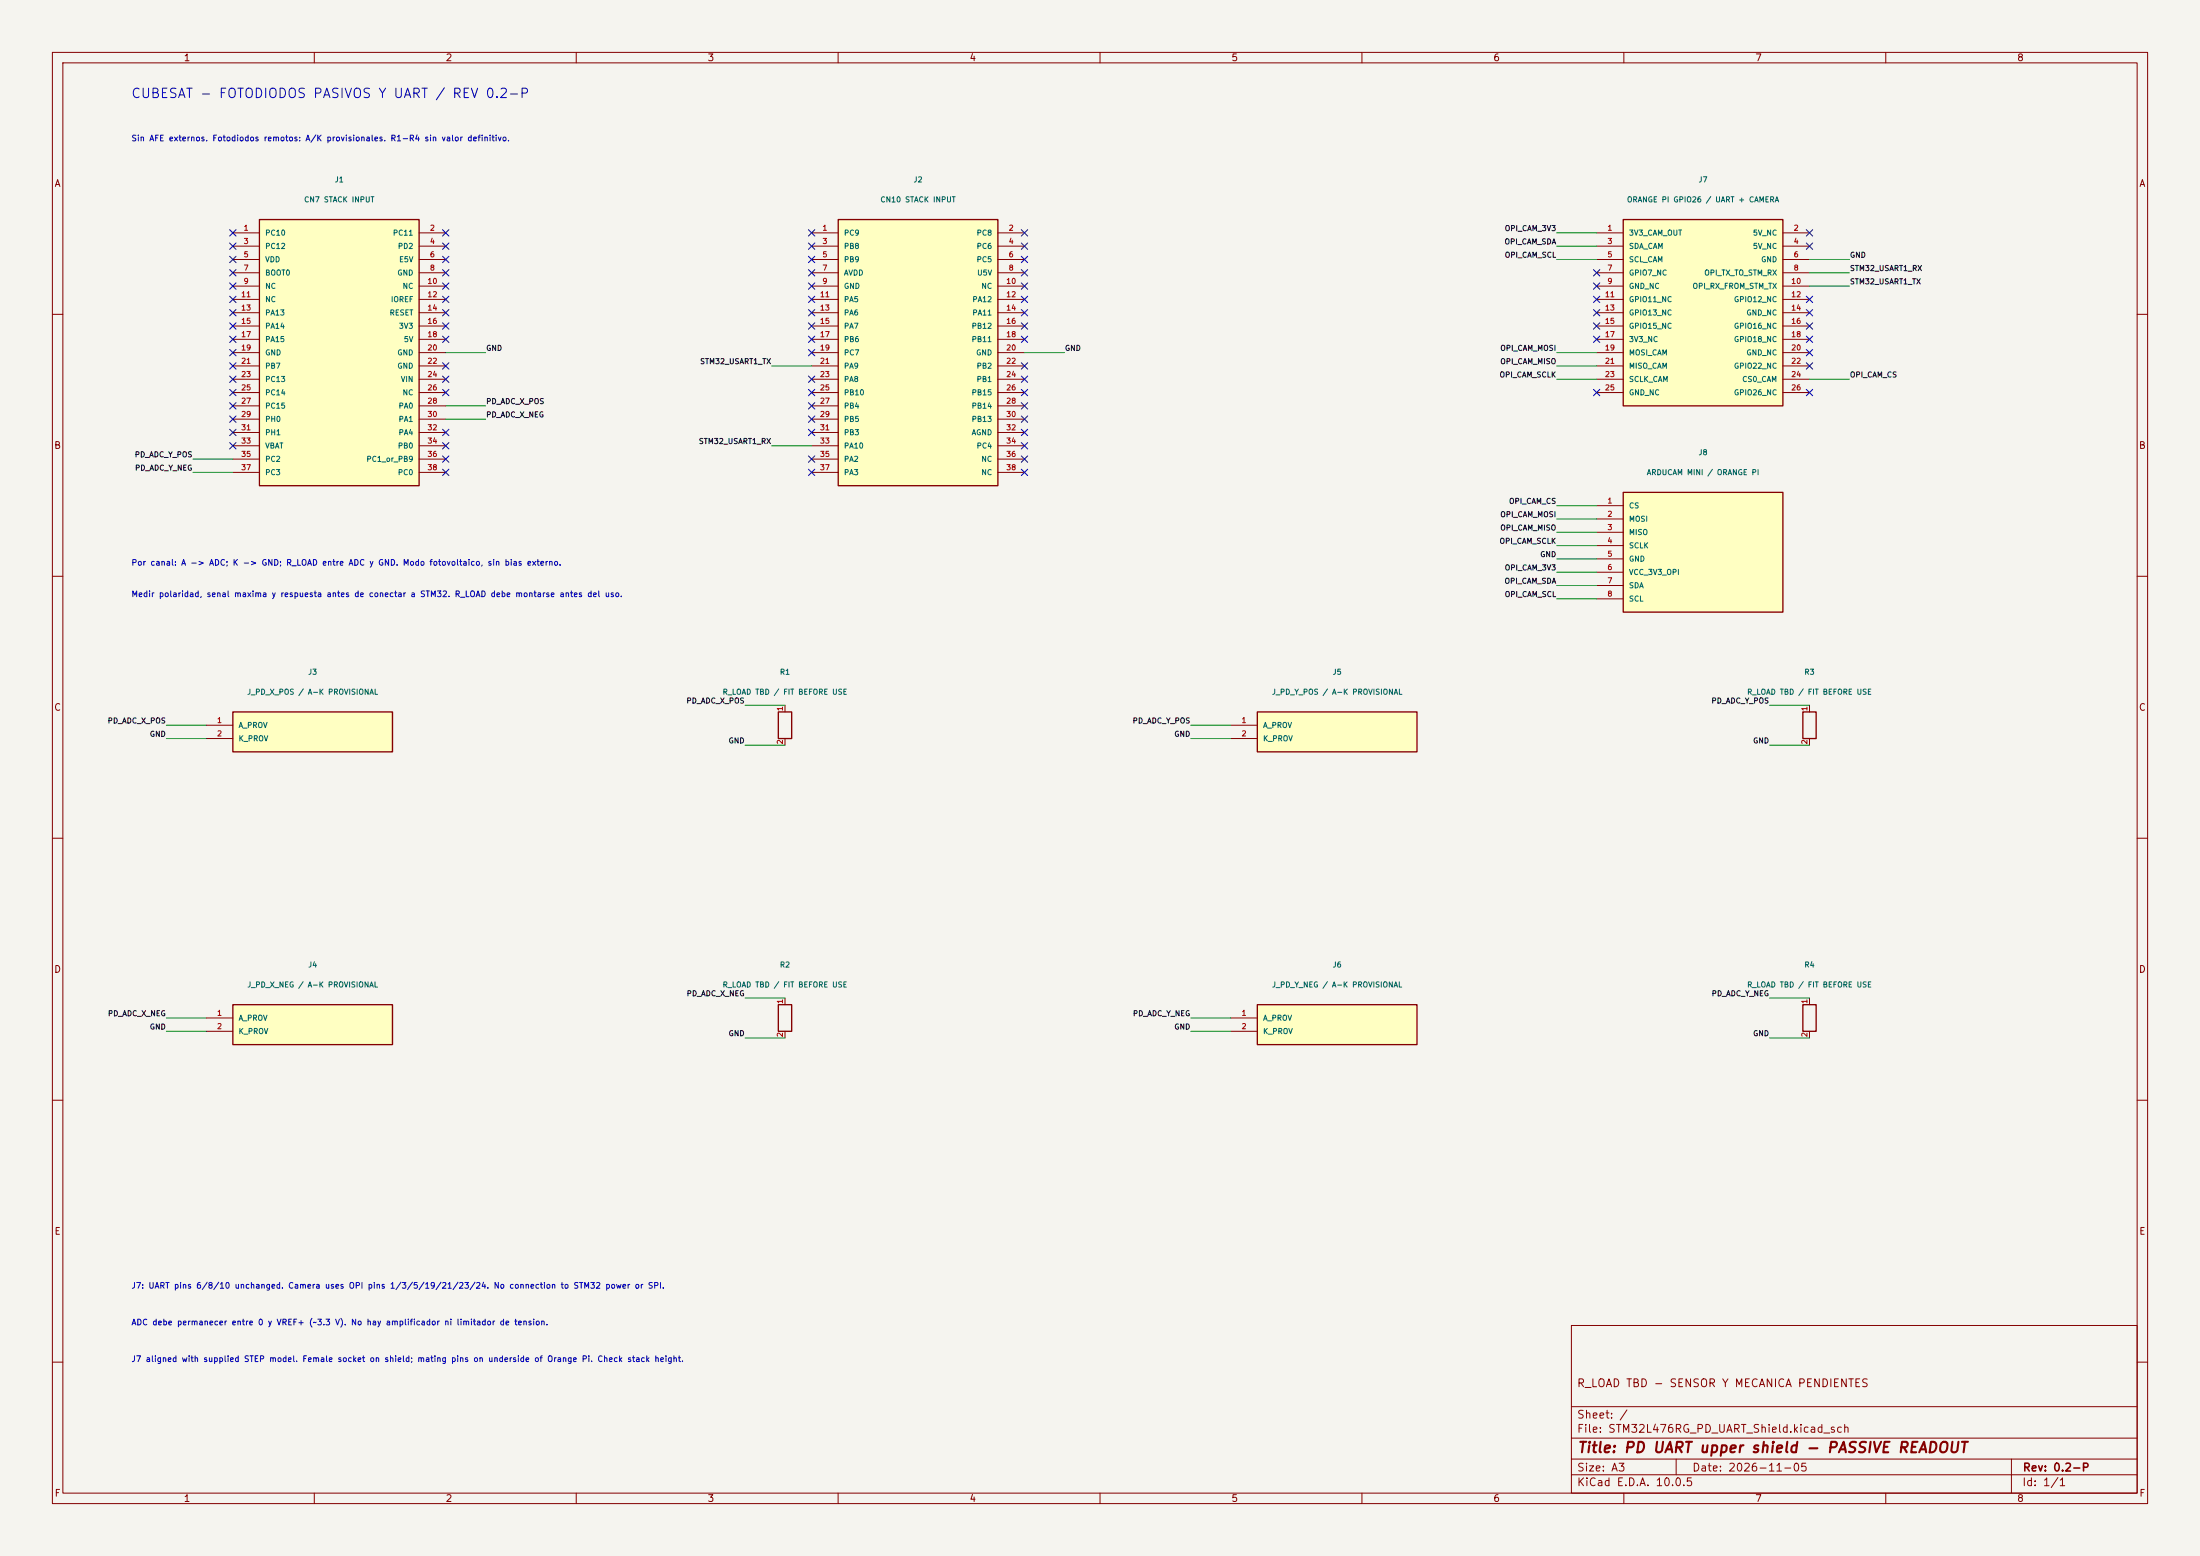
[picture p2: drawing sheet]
(kicad_sch (version 20250114) (generator "eeschema") (paper "A3") (title_block (title "PD UART upper shield - PASSIVE READOUT") (date "2026-11-05") (rev "0.2-P") (comment 1 "R_LOAD TBD - SENSOR Y MECANICA PENDIENTES")) (lib_symbols (symbol "PD_UART:MORPHO_CN7" (pin_names (offset 1)) (in_bom yes) (on_board yes) (property "Reference" "J" (at 0 7.62 0) (effects (font (size 1 1)))) (property "Value" "MORPHO_CN7" (at 0 3.81 0) (effects (font (size 1 1)))) (property "Footprint" "PD_UART:Morpho_2x19_PTH" (at 0 0 0) (effects (font (size 1 1)) (hide yes))) (symbol "MORPHO_CN7_0_1" (rectangle (start -15.24 2.54) (end 15.24 -48.26) (stroke (width 0.254) (type default)) (fill (type background)))) (symbol "MORPHO_CN7_1_1" (pin passive line (at -20.32 0.0 0) (length 5.08) (name "PC10" (effects (font (size 1 1)))) (number "1" (effects (font (size 1 1))))) (pin passive line (at 20.32 0.0 180) (length 5.08) (name "PC11" (effects (font (size 1 1)))) (number "2" (effects (font (size 1 1))))) (pin passive line (at -20.32 -2.54 0) (length 5.08) (name "PC12" (effects (font (size 1 1)))) (number "3" (effects (font (size 1 1))))) (pin passive line (at 20.32 -2.54 180) (length 5.08) (name "PD2" (effects (font (size 1 1)))) (number "4" (effects (font (size 1 1))))) (pin passive line (at -20.32 -5.08 0) (length 5.08) (name "VDD" (effects (font (size 1 1)))) (number "5" (effects (font (size 1 1))))) (pin passive line (at 20.32 -5.08 180) (length 5.08) (name "E5V" (effects (font (size 1 1)))) (number "6" (effects (font (size 1 1))))) (pin passive line (at -20.32 -7.62 0) (length 5.08) (name "BOOT0" (effects (font (size 1 1)))) (number "7" (effects (font (size 1 1))))) (pin passive line (at 20.32 -7.62 180) (length 5.08) (name "GND" (effects (font (size 1 1)))) (number "8" (effects (font (size 1 1))))) (pin passive line (at -20.32 -10.16 0) (length 5.08) (name "NC" (effects (font (size 1 1)))) (number "9" (effects (font (size 1 1))))) (pin passive line (at 20.32 -10.16 180) (length 5.08) (name "NC" (effects (font (size 1 1)))) (number "10" (effects (font (size 1 1))))) (pin passive line (at -20.32 -12.7 0) (length 5.08) (name "NC" (effects (font (size 1 1)))) (number "11" (effects (font (size 1 1))))) (pin passive line (at 20.32 -12.7 180) (length 5.08) (name "IOREF" (effects (font (size 1 1)))) (number "12" (effects (font (size 1 1))))) (pin passive line (at -20.32 -15.24 0) (length 5.08) (name "PA13" (effects (font (size 1 1)))) (number "13" (effects (font (size 1 1))))) (pin passive line (at 20.32 -15.24 180) (length 5.08) (name "RESET" (effects (font (size 1 1)))) (number "14" (effects (font (size 1 1))))) (pin passive line (at -20.32 -17.78 0) (length 5.08) (name "PA14" (effects (font (size 1 1)))) (number "15" (effects (font (size 1 1))))) (pin passive line (at 20.32 -17.78 180) (length 5.08) (name "3V3" (effects (font (size 1 1)))) (number "16" (effects (font (size 1 1))))) (pin passive line (at -20.32 -20.32 0) (length 5.08) (name "PA15" (effects (font (size 1 1)))) (number "17" (effects (font (size 1 1))))) (pin passive line (at 20.32 -20.32 180) (length 5.08) (name "5V" (effects (font (size 1 1)))) (number "18" (effects (font (size 1 1))))) (pin passive line (at -20.32 -22.86 0) (length 5.08) (name "GND" (effects (font (size 1 1)))) (number "19" (effects (font (size 1 1))))) (pin power_out line (at 20.32 -22.86 180) (length 5.08) (name "GND" (effects (font (size 1 1)))) (number "20" (effects (font (size 1 1))))) (pin passive line (at -20.32 -25.4 0) (length 5.08) (name "PB7" (effects (font (size 1 1)))) (number "21" (effects (font (size 1 1))))) (pin passive line (at 20.32 -25.4 180) (length 5.08) (name "GND" (effects (font (size 1 1)))) (number "22" (effects (font (size 1 1))))) (pin passive line (at -20.32 -27.94 0) (length 5.08) (name "PC13" (effects (font (size 1 1)))) (number "23" (effects (font (size 1 1))))) (pin passive line (at 20.32 -27.94 180) (length 5.08) (name "VIN" (effects (font (size 1 1)))) (number "24" (effects (font (size 1 1))))) (pin passive line (at -20.32 -30.48 0) (length 5.08) (name "PC14" (effects (font (size 1 1)))) (number "25" (effects (font (size 1 1))))) (pin passive line (at 20.32 -30.48 180) (length 5.08) (name "NC" (effects (font (size 1 1)))) (number "26" (effects (font (size 1 1))))) (pin passive line (at -20.32 -33.02 0) (length 5.08) (name "PC15" (effects (font (size 1 1)))) (number "27" (effects (font (size 1 1))))) (pin passive line (at 20.32 -33.02 180) (length 5.08) (name "PA0" (effects (font (size 1 1)))) (number "28" (effects (font (size 1 1))))) (pin passive line (at -20.32 -35.56 0) (length 5.08) (name "PH0" (effects (font (size 1 1)))) (number "29" (effects (font (size 1 1))))) (pin passive line (at 20.32 -35.56 180) (length 5.08) (name "PA1" (effects (font (size 1 1)))) (number "30" (effects (font (size 1 1))))) (pin passive line (at -20.32 -38.1 0) (length 5.08) (name "PH1" (effects (font (size 1 1)))) (number "31" (effects (font (size 1 1))))) (pin passive line (at 20.32 -38.1 180) (length 5.08) (name "PA4" (effects (font (size 1 1)))) (number "32" (effects (font (size 1 1))))) (pin passive line (at -20.32 -40.64 0) (length 5.08) (name "VBAT" (effects (font (size 1 1)))) (number "33" (effects (font (size 1 1))))) (pin passive line (at 20.32 -40.64 180) (length 5.08) (name "PB0" (effects (font (size 1 1)))) (number "34" (effects (font (size 1 1))))) (pin passive line (at -20.32 -43.18 0) (length 5.08) (name "PC2" (effects (font (size 1 1)))) (number "35" (effects (font (size 1 1))))) (pin passive line (at 20.32 -43.18 180) (length 5.08) (name "PC1_or_PB9" (effects (font (size 1 1)))) (number "36" (effects (font (size 1 1))))) (pin passive line (at -20.32 -45.72 0) (length 5.08) (name "PC3" (effects (font (size 1 1)))) (number "37" (effects (font (size 1 1))))) (pin passive line (at 20.32 -45.72 180) (length 5.08) (name "PC0" (effects (font (size 1 1)))) (number "38" (effects (font (size 1 1))))))) (symbol "PD_UART:MORPHO_CN10" (pin_names (offset 1)) (in_bom yes) (on_board yes) (property "Reference" "J" (at 0 7.62 0) (effects (font (size 1 1)))) (property "Value" "MORPHO_CN10" (at 0 3.81 0) (effects (font (size 1 1)))) (property "Footprint" "PD_UART:Morpho_2x19_PTH" (at 0 0 0) (effects (font (size 1 1)) (hide yes))) (symbol "MORPHO_CN10_0_1" (rectangle (start -15.24 2.54) (end 15.24 -48.26) (stroke (width 0.254) (type default)) (fill (type background)))) (symbol "MORPHO_CN10_1_1" (pin passive line (at -20.32 0.0 0) (length 5.08) (name "PC9" (effects (font (size 1 1)))) (number "1" (effects (font (size 1 1))))) (pin passive line (at 20.32 0.0 180) (length 5.08) (name "PC8" (effects (font (size 1 1)))) (number "2" (effects (font (size 1 1))))) (pin passive line (at -20.32 -2.54 0) (length 5.08) (name "PB8" (effects (font (size 1 1)))) (number "3" (effects (font (size 1 1))))) (pin passive line (at 20.32 -2.54 180) (length 5.08) (name "PC6" (effects (font (size 1 1)))) (number "4" (effects (font (size 1 1))))) (pin passive line (at -20.32 -5.08 0) (length 5.08) (name "PB9" (effects (font (size 1 1)))) (number "5" (effects (font (size 1 1))))) (pin passive line (at 20.32 -5.08 180) (length 5.08) (name "PC5" (effects (font (size 1 1)))) (number "6" (effects (font (size 1 1))))) (pin passive line (at -20.32 -7.62 0) (length 5.08) (name "AVDD" (effects (font (size 1 1)))) (number "7" (effects (font (size 1 1))))) (pin passive line (at 20.32 -7.62 180) (length 5.08) (name "U5V" (effects (font (size 1 1)))) (number "8" (effects (font (size 1 1))))) (pin passive line (at -20.32 -10.16 0) (length 5.08) (name "GND" (effects (font (size 1 1)))) (number "9" (effects (font (size 1 1))))) (pin passive line (at 20.32 -10.16 180) (length 5.08) (name "NC" (effects (font (size 1 1)))) (number "10" (effects (font (size 1 1))))) (pin passive line (at -20.32 -12.7 0) (length 5.08) (name "PA5" (effects (font (size 1 1)))) (number "11" (effects (font (size 1 1))))) (pin passive line (at 20.32 -12.7 180) (length 5.08) (name "PA12" (effects (font (size 1 1)))) (number "12" (effects (font (size 1 1))))) (pin passive line (at -20.32 -15.24 0) (length 5.08) (name "PA6" (effects (font (size 1 1)))) (number "13" (effects (font (size 1 1))))) (pin passive line (at 20.32 -15.24 180) (length 5.08) (name "PA11" (effects (font (size 1 1)))) (number "14" (effects (font (size 1 1))))) (pin passive line (at -20.32 -17.78 0) (length 5.08) (name "PA7" (effects (font (size 1 1)))) (number "15" (effects (font (size 1 1))))) (pin passive line (at 20.32 -17.78 180) (length 5.08) (name "PB12" (effects (font (size 1 1)))) (number "16" (effects (font (size 1 1))))) (pin passive line (at -20.32 -20.32 0) (length 5.08) (name "PB6" (effects (font (size 1 1)))) (number "17" (effects (font (size 1 1))))) (pin passive line (at 20.32 -20.32 180) (length 5.08) (name "PB11" (effects (font (size 1 1)))) (number "18" (effects (font (size 1 1))))) (pin passive line (at -20.32 -22.86 0) (length 5.08) (name "PC7" (effects (font (size 1 1)))) (number "19" (effects (font (size 1 1))))) (pin passive line (at 20.32 -22.86 180) (length 5.08) (name "GND" (effects (font (size 1 1)))) (number "20" (effects (font (size 1 1))))) (pin output line (at -20.32 -25.4 0) (length 5.08) (name "PA9" (effects (font (size 1 1)))) (number "21" (effects (font (size 1 1))))) (pin passive line (at 20.32 -25.4 180) (length 5.08) (name "PB2" (effects (font (size 1 1)))) (number "22" (effects (font (size 1 1))))) (pin passive line (at -20.32 -27.94 0) (length 5.08) (name "PA8" (effects (font (size 1 1)))) (number "23" (effects (font (size 1 1))))) (pin passive line (at 20.32 -27.94 180) (length 5.08) (name "PB1" (effects (font (size 1 1)))) (number "24" (effects (font (size 1 1))))) (pin passive line (at -20.32 -30.48 0) (length 5.08) (name "PB10" (effects (font (size 1 1)))) (number "25" (effects (font (size 1 1))))) (pin passive line (at 20.32 -30.48 180) (length 5.08) (name "PB15" (effects (font (size 1 1)))) (number "26" (effects (font (size 1 1))))) (pin passive line (at -20.32 -33.02 0) (length 5.08) (name "PB4" (effects (font (size 1 1)))) (number "27" (effects (font (size 1 1))))) (pin passive line (at 20.32 -33.02 180) (length 5.08) (name "PB14" (effects (font (size 1 1)))) (number "28" (effects (font (size 1 1))))) (pin passive line (at -20.32 -35.56 0) (length 5.08) (name "PB5" (effects (font (size 1 1)))) (number "29" (effects (font (size 1 1))))) (pin passive line (at 20.32 -35.56 180) (length 5.08) (name "PB13" (effects (font (size 1 1)))) (number "30" (effects (font (size 1 1))))) (pin passive line (at -20.32 -38.1 0) (length 5.08) (name "PB3" (effects (font (size 1 1)))) (number "31" (effects (font (size 1 1))))) (pin passive line (at 20.32 -38.1 180) (length 5.08) (name "AGND" (effects (font (size 1 1)))) (number "32" (effects (font (size 1 1))))) (pin input line (at -20.32 -40.64 0) (length 5.08) (name "PA10" (effects (font (size 1 1)))) (number "33" (effects (font (size 1 1))))) (pin passive line (at 20.32 -40.64 180) (length 5.08) (name "PC4" (effects (font (size 1 1)))) (number "34" (effects (font (size 1 1))))) (pin passive line (at -20.32 -43.18 0) (length 5.08) (name "PA2" (effects (font (size 1 1)))) (number "35" (effects (font (size 1 1))))) (pin passive line (at 20.32 -43.18 180) (length 5.08) (name "NC" (effects (font (size 1 1)))) (number "36" (effects (font (size 1 1))))) (pin passive line (at -20.32 -45.72 0) (length 5.08) (name "PA3" (effects (font (size 1 1)))) (number "37" (effects (font (size 1 1))))) (pin passive line (at 20.32 -45.72 180) (length 5.08) (name "NC" (effects (font (size 1 1)))) (number "38" (effects (font (size 1 1))))))) (symbol "PD_UART:ORANGE_PI_UART" (pin_names (offset 1)) (in_bom yes) (on_board yes) (property "Reference" "J" (at 0 7.62 0) (effects (font (size 1 1)))) (property "Value" "ORANGE_PI_GPIO26" (at 0 3.81 0) (effects (font (size 1 1)))) (property "Footprint" "PD_UART:OPI_GPIO_2x13_SOCKET" (at 0 0 0) (effects (font (size 1 1)) (hide yes))) (symbol "ORANGE_PI_UART_0_1" (rectangle (start -15.24 2.54) (end 15.24 -33.02) (stroke (width 0.254) (type default)) (fill (type background)))) (symbol "ORANGE_PI_UART_1_1" (pin power_out line (at -20.32 0.0 0) (length 5.08) (name "3V3_CAM_OUT" (effects (font (size 1 1)))) (number "1" (effects (font (size 1 1))))) (pin passive line (at 20.32 0.0 180) (length 5.08) (name "5V_NC" (effects (font (size 1 1)))) (number "2" (effects (font (size 1 1))))) (pin bidirectional line (at -20.32 -2.54 0) (length 5.08) (name "SDA_CAM" (effects (font (size 1 1)))) (number "3" (effects (font (size 1 1))))) (pin passive line (at 20.32 -2.54 180) (length 5.08) (name "5V_NC" (effects (font (size 1 1)))) (number "4" (effects (font (size 1 1))))) (pin output line (at -20.32 -5.08 0) (length 5.08) (name "SCL_CAM" (effects (font (size 1 1)))) (number "5" (effects (font (size 1 1))))) (pin passive line (at 20.32 -5.08 180) (length 5.08) (name "GND" (effects (font (size 1 1)))) (number "6" (effects (font (size 1 1))))) (pin passive line (at -20.32 -7.62 0) (length 5.08) (name "GPIO7_NC" (effects (font (size 1 1)))) (number "7" (effects (font (size 1 1))))) (pin output line (at 20.32 -7.62 180) (length 5.08) (name "OPI_TX_TO_STM_RX" (effects (font (size 1 1)))) (number "8" (effects (font (size 1 1))))) (pin passive line (at -20.32 -10.16 0) (length 5.08) (name "GND_NC" (effects (font (size 1 1)))) (number "9" (effects (font (size 1 1))))) (pin input line (at 20.32 -10.16 180) (length 5.08) (name "OPI_RX_FROM_STM_TX" (effects (font (size 1 1)))) (number "10" (effects (font (size 1 1))))) (pin passive line (at -20.32 -12.7 0) (length 5.08) (name "GPIO11_NC" (effects (font (size 1 1)))) (number "11" (effects (font (size 1 1))))) (pin passive line (at 20.32 -12.7 180) (length 5.08) (name "GPIO12_NC" (effects (font (size 1 1)))) (number "12" (effects (font (size 1 1))))) (pin passive line (at -20.32 -15.24 0) (length 5.08) (name "GPIO13_NC" (effects (font (size 1 1)))) (number "13" (effects (font (size 1 1))))) (pin passive line (at 20.32 -15.24 180) (length 5.08) (name "GND_NC" (effects (font (size 1 1)))) (number "14" (effects (font (size 1 1))))) (pin passive line (at -20.32 -17.78 0) (length 5.08) (name "GPIO15_NC" (effects (font (size 1 1)))) (number "15" (effects (font (size 1 1))))) (pin passive line (at 20.32 -17.78 180) (length 5.08) (name "GPIO16_NC" (effects (font (size 1 1)))) (number "16" (effects (font (size 1 1))))) (pin passive line (at -20.32 -20.32 0) (length 5.08) (name "3V3_NC" (effects (font (size 1 1)))) (number "17" (effects (font (size 1 1))))) (pin passive line (at 20.32 -20.32 180) (length 5.08) (name "GPIO18_NC" (effects (font (size 1 1)))) (number "18" (effects (font (size 1 1))))) (pin output line (at -20.32 -22.86 0) (length 5.08) (name "MOSI_CAM" (effects (font (size 1 1)))) (number "19" (effects (font (size 1 1))))) (pin passive line (at 20.32 -22.86 180) (length 5.08) (name "GND_NC" (effects (font (size 1 1)))) (number "20" (effects (font (size 1 1))))) (pin input line (at -20.32 -25.4 0) (length 5.08) (name "MISO_CAM" (effects (font (size 1 1)))) (number "21" (effects (font (size 1 1))))) (pin passive line (at 20.32 -25.4 180) (length 5.08) (name "GPIO22_NC" (effects (font (size 1 1)))) (number "22" (effects (font (size 1 1))))) (pin output line (at -20.32 -27.94 0) (length 5.08) (name "SCLK_CAM" (effects (font (size 1 1)))) (number "23" (effects (font (size 1 1))))) (pin output line (at 20.32 -27.94 180) (length 5.08) (name "CS0_CAM" (effects (font (size 1 1)))) (number "24" (effects (font (size 1 1))))) (pin passive line (at -20.32 -30.48 0) (length 5.08) (name "GND_NC" (effects (font (size 1 1)))) (number "25" (effects (font (size 1 1))))) (pin passive line (at 20.32 -30.48 180) (length 5.08) (name "GPIO26_NC" (effects (font (size 1 1)))) (number "26" (effects (font (size 1 1))))))) (symbol "PD_UART:PD_X_POS" (pin_names (offset 1)) (in_bom yes) (on_board yes) (property "Reference" "J" (at 0 7.62 0) (effects (font (size 1 1)))) (property "Value" "PD_X_POS" (at 0 3.81 0) (effects (font (size 1 1)))) (property "Footprint" "PD_UART:PD_JST_XA_2" (at 0 0 0) (effects (font (size 1 1)) (hide yes))) (symbol "PD_X_POS_0_1" (rectangle (start -15.24 2.54) (end 15.24 -5.08) (stroke (width 0.254) (type default)) (fill (type background)))) (symbol "PD_X_POS_1_1" (pin passive line (at -20.32 0.0 0) (length 5.08) (name "A_PROV" (effects (font (size 1 1)))) (number "1" (effects (font (size 1 1))))) (pin passive line (at -20.32 -2.54 0) (length 5.08) (name "K_PROV" (effects (font (size 1 1)))) (number "2" (effects (font (size 1 1))))))) (symbol "PD_UART:LOAD_X_POS" (pin_names hide) (in_bom yes) (on_board yes) (property "Reference" "R" (at 2.54 0 0) (effects (font (size 1 1)))) (property "Value" "LOAD_X_POS" (at 0 6.35 0) (effects (font (size 1 1)))) (property "Footprint" "PD_UART:R_LOAD_THT" (at 0 0 0) (effects (font (size 1 1)) (hide yes))) (symbol "LOAD_X_POS_0_1" (rectangle (start -1.27 2.54) (end 1.27 -2.54) (stroke (width 0.254) (type default)) (fill (type none)))) (symbol "LOAD_X_POS_1_1" (pin passive line (at 0 3.81 270) (length 1.27) (name "1" (effects (font (size 1 1)))) (number "1" (effects (font (size 1 1))))) (pin passive line (at 0 -3.81 90) (length 1.27) (name "2" (effects (font (size 1 1)))) (number "2" (effects (font (size 1 1))))))) (symbol "PD_UART:PD_X_NEG" (pin_names (offset 1)) (in_bom yes) (on_board yes) (property "Reference" "J" (at 0 7.62 0) (effects (font (size 1 1)))) (property "Value" "PD_X_NEG" (at 0 3.81 0) (effects (font (size 1 1)))) (property "Footprint" "PD_UART:PD_JST_XA_2" (at 0 0 0) (effects (font (size 1 1)) (hide yes))) (symbol "PD_X_NEG_0_1" (rectangle (start -15.24 2.54) (end 15.24 -5.08) (stroke (width 0.254) (type default)) (fill (type background)))) (symbol "PD_X_NEG_1_1" (pin passive line (at -20.32 0.0 0) (length 5.08) (name "A_PROV" (effects (font (size 1 1)))) (number "1" (effects (font (size 1 1))))) (pin passive line (at -20.32 -2.54 0) (length 5.08) (name "K_PROV" (effects (font (size 1 1)))) (number "2" (effects (font (size 1 1))))))) (symbol "PD_UART:LOAD_X_NEG" (pin_names hide) (in_bom yes) (on_board yes) (property "Reference" "R" (at 2.54 0 0) (effects (font (size 1 1)))) (property "Value" "LOAD_X_NEG" (at 0 6.35 0) (effects (font (size 1 1)))) (property "Footprint" "PD_UART:R_LOAD_THT" (at 0 0 0) (effects (font (size 1 1)) (hide yes))) (symbol "LOAD_X_NEG_0_1" (rectangle (start -1.27 2.54) (end 1.27 -2.54) (stroke (width 0.254) (type default)) (fill (type none)))) (symbol "LOAD_X_NEG_1_1" (pin passive line (at 0 3.81 270) (length 1.27) (name "1" (effects (font (size 1 1)))) (number "1" (effects (font (size 1 1))))) (pin passive line (at 0 -3.81 90) (length 1.27) (name "2" (effects (font (size 1 1)))) (number "2" (effects (font (size 1 1))))))) (symbol "PD_UART:PD_Y_POS" (pin_names (offset 1)) (in_bom yes) (on_board yes) (property "Reference" "J" (at 0 7.62 0) (effects (font (size 1 1)))) (property "Value" "PD_Y_POS" (at 0 3.81 0) (effects (font (size 1 1)))) (property "Footprint" "PD_UART:PD_JST_XA_2" (at 0 0 0) (effects (font (size 1 1)) (hide yes))) (symbol "PD_Y_POS_0_1" (rectangle (start -15.24 2.54) (end 15.24 -5.08) (stroke (width 0.254) (type default)) (fill (type background)))) (symbol "PD_Y_POS_1_1" (pin passive line (at -20.32 0.0 0) (length 5.08) (name "A_PROV" (effects (font (size 1 1)))) (number "1" (effects (font (size 1 1))))) (pin passive line (at -20.32 -2.54 0) (length 5.08) (name "K_PROV" (effects (font (size 1 1)))) (number "2" (effects (font (size 1 1))))))) (symbol "PD_UART:LOAD_Y_POS" (pin_names hide) (in_bom yes) (on_board yes) (property "Reference" "R" (at 2.54 0 0) (effects (font (size 1 1)))) (property "Value" "LOAD_Y_POS" (at 0 6.35 0) (effects (font (size 1 1)))) (property "Footprint" "PD_UART:R_LOAD_THT" (at 0 0 0) (effects (font (size 1 1)) (hide yes))) (symbol "LOAD_Y_POS_0_1" (rectangle (start -1.27 2.54) (end 1.27 -2.54) (stroke (width 0.254) (type default)) (fill (type none)))) (symbol "LOAD_Y_POS_1_1" (pin passive line (at 0 3.81 270) (length 1.27) (name "1" (effects (font (size 1 1)))) (number "1" (effects (font (size 1 1))))) (pin passive line (at 0 -3.81 90) (length 1.27) (name "2" (effects (font (size 1 1)))) (number "2" (effects (font (size 1 1))))))) (symbol "PD_UART:PD_Y_NEG" (pin_names (offset 1)) (in_bom yes) (on_board yes) (property "Reference" "J" (at 0 7.62 0) (effects (font (size 1 1)))) (property "Value" "PD_Y_NEG" (at 0 3.81 0) (effects (font (size 1 1)))) (property "Footprint" "PD_UART:PD_JST_XA_2" (at 0 0 0) (effects (font (size 1 1)) (hide yes))) (symbol "PD_Y_NEG_0_1" (rectangle (start -15.24 2.54) (end 15.24 -5.08) (stroke (width 0.254) (type default)) (fill (type background)))) (symbol "PD_Y_NEG_1_1" (pin passive line (at -20.32 0.0 0) (length 5.08) (name "A_PROV" (effects (font (size 1 1)))) (number "1" (effects (font (size 1 1))))) (pin passive line (at -20.32 -2.54 0) (length 5.08) (name "K_PROV" (effects (font (size 1 1)))) (number "2" (effects (font (size 1 1))))))) (symbol "PD_UART:LOAD_Y_NEG" (pin_names hide) (in_bom yes) (on_board yes) (property "Reference" "R" (at 2.54 0 0) (effects (font (size 1 1)))) (property "Value" "LOAD_Y_NEG" (at 0 6.35 0) (effects (font (size 1 1)))) (property "Footprint" "PD_UART:R_LOAD_THT" (at 0 0 0) (effects (font (size 1 1)) (hide yes))) (symbol "LOAD_Y_NEG_0_1" (rectangle (start -1.27 2.54) (end 1.27 -2.54) (stroke (width 0.254) (type default)) (fill (type none)))) (symbol "LOAD_Y_NEG_1_1" (pin passive line (at 0 3.81 270) (length 1.27) (name "1" (effects (font (size 1 1)))) (number "1" (effects (font (size 1 1))))) (pin passive line (at 0 -3.81 90) (length 1.27) (name "2" (effects (font (size 1 1)))) (number "2" (effects (font (size 1 1))))))) (symbol "PD_UART:ARDUCAM_MINI_SPI" (pin_names (offset 1)) (in_bom yes) (on_board yes) (property "Reference" "J" (at 0 7.62 0) (effects (font (size 1 1)))) (property "Value" "ARDUCAM_MINI_SPI" (at 0 3.81 0) (effects (font (size 1 1)))) (property "Footprint" "PD_UART:CAM_HEADER_1x08" (at 0 0 0) (effects (font (size 1 1)) (hide yes))) (symbol "ARDUCAM_MINI_SPI_0_1" (rectangle (start -15.24 2.54) (end 15.24 -20.32) (stroke (width 0.254) (type default)) (fill (type background)))) (symbol "ARDUCAM_MINI_SPI_1_1" (pin input line (at -20.32 0.0 0) (length 5.08) (name "CS" (effects (font (size 1 1)))) (number "1" (effects (font (size 1 1))))) (pin input line (at -20.32 -2.54 0) (length 5.08) (name "MOSI" (effects (font (size 1 1)))) (number "2" (effects (font (size 1 1))))) (pin output line (at -20.32 -5.08 0) (length 5.08) (name "MISO" (effects (font (size 1 1)))) (number "3" (effects (font (size 1 1))))) (pin input line (at -20.32 -7.62 0) (length 5.08) (name "SCLK" (effects (font (size 1 1)))) (number "4" (effects (font (size 1 1))))) (pin power_in line (at -20.32 -10.16 0) (length 5.08) (name "GND" (effects (font (size 1 1)))) (number "5" (effects (font (size 1 1))))) (pin power_in line (at -20.32 -12.7 0) (length 5.08) (name "VCC_3V3_OPI" (effects (font (size 1 1)))) (number "6" (effects (font (size 1 1))))) (pin bidirectional line (at -20.32 -15.24 0) (length 5.08) (name "SDA" (effects (font (size 1 1)))) (number "7" (effects (font (size 1 1))))) (pin input line (at -20.32 -17.78 0) (length 5.08) (name "SCL" (effects (font (size 1 1)))) (number "8" (effects (font (size 1 1)))))))) (no_connect (at 44.45 44.45)) (no_connect (at 85.09 44.45)) (no_connect (at 44.45 46.99)) (no_connect (at 85.09 46.99)) (no_connect (at 44.45 49.53)) (no_connect (at 85.09 49.53)) (no_connect (at 44.45 52.07)) (no_connect (at 85.09 52.07)) (no_connect (at 44.45 54.61)) (no_connect (at 85.09 54.61)) (no_connect (at 44.45 57.15)) (no_connect (at 85.09 57.15)) (no_connect (at 44.45 59.69)) (no_connect (at 85.09 59.69)) (no_connect (at 44.45 62.23)) (no_connect (at 85.09 62.23)) (no_connect (at 44.45 64.77)) (no_connect (at 85.09 64.77)) (no_connect (at 44.45 67.31)) (wire (pts (xy 85.09 67.31) (xy 92.71 67.31)) (stroke (width 0) (type default))) (label "GND" (at 92.71 67.31 0) (effects (font (size 1 1)) (justify left bottom))) (no_connect (at 44.45 69.85)) (no_connect (at 85.09 69.85)) (no_connect (at 44.45 72.39)) (no_connect (at 85.09 72.39)) (no_connect (at 44.45 74.93)) (no_connect (at 85.09 74.93)) (no_connect (at 44.45 77.47)) (wire (pts (xy 85.09 77.47) (xy 92.71 77.47)) (stroke (width 0) (type default))) (label "PD_ADC_X_POS" (at 92.71 77.47 0) (effects (font (size 1 1)) (justify left bottom))) (no_connect (at 44.45 80.01)) (wire (pts (xy 85.09 80.01) (xy 92.71 80.01)) (stroke (width 0) (type default))) (label "PD_ADC_X_NEG" (at 92.71 80.01 0) (effects (font (size 1 1)) (justify left bottom))) (no_connect (at 44.45 82.55)) (no_connect (at 85.09 82.55)) (no_connect (at 44.45 85.09)) (no_connect (at 85.09 85.09)) (wire (pts (xy 44.45 87.63) (xy 36.83 87.63)) (stroke (width 0) (type default))) (label "PD_ADC_Y_POS" (at 36.83 87.63 0) (effects (font (size 1 1)) (justify right bottom))) (no_connect (at 85.09 87.63)) (wire (pts (xy 44.45 90.17) (xy 36.83 90.17)) (stroke (width 0) (type default))) (label "PD_ADC_Y_NEG" (at 36.83 90.17 0) (effects (font (size 1 1)) (justify right bottom))) (no_connect (at 85.09 90.17)) (no_connect (at 154.94 44.45)) (no_connect (at 195.58 44.45)) (no_connect (at 154.94 46.99)) (no_connect (at 195.58 46.99)) (no_connect (at 154.94 49.53)) (no_connect (at 195.58 49.53)) (no_connect (at 154.94 52.07)) (no_connect (at 195.58 52.07)) (no_connect (at 154.94 54.61)) (no_connect (at 195.58 54.61)) (no_connect (at 154.94 57.15)) (no_connect (at 195.58 57.15)) (no_connect (at 154.94 59.69)) (no_connect (at 195.58 59.69)) (no_connect (at 154.94 62.23)) (no_connect (at 195.58 62.23)) (no_connect (at 154.94 64.77)) (no_connect (at 195.58 64.77)) (no_connect (at 154.94 67.31)) (wire (pts (xy 195.58 67.31) (xy 203.2 67.31)) (stroke (width 0) (type default))) (label "GND" (at 203.2 67.31 0) (effects (font (size 1 1)) (justify left bottom))) (wire (pts (xy 154.94 69.85) (xy 147.32 69.85)) (stroke (width 0) (type default))) (label "STM32_USART1_TX" (at 147.32 69.85 0) (effects (font (size 1 1)) (justify right bottom))) (no_connect (at 195.58 69.85)) (no_connect (at 154.94 72.39)) (no_connect (at 195.58 72.39)) (no_connect (at 154.94 74.93)) (no_connect (at 195.58 74.93)) (no_connect (at 154.94 77.47)) (no_connect (at 195.58 77.47)) (no_connect (at 154.94 80.01)) (no_connect (at 195.58 80.01)) (no_connect (at 154.94 82.55)) (no_connect (at 195.58 82.55)) (wire (pts (xy 154.94 85.09) (xy 147.32 85.09)) (stroke (width 0) (type default))) (label "STM32_USART1_RX" (at 147.32 85.09 0) (effects (font (size 1 1)) (justify right bottom))) (no_connect (at 195.58 85.09)) (no_connect (at 154.94 87.63)) (no_connect (at 195.58 87.63)) (no_connect (at 154.94 90.17)) (no_connect (at 195.58 90.17)) (wire (pts (xy 39.37 138.43) (xy 31.75 138.43)) (stroke (width 0) (type default))) (label "PD_ADC_X_POS" (at 31.75 138.43 0) (effects (font (size 1 1)) (justify right bottom))) (wire (pts (xy 39.37 140.97) (xy 31.75 140.97)) (stroke (width 0) (type default))) (label "GND" (at 31.75 140.97 0) (effects (font (size 1 1)) (justify right bottom))) (wire (pts (xy 149.86 134.62) (xy 142.24 134.62)) (stroke (width 0) (type default))) (label "PD_ADC_X_POS" (at 142.24 134.62 0) (effects (font (size 1 1)) (justify right bottom))) (wire (pts (xy 149.86 142.24) (xy 142.24 142.24)) (stroke (width 0) (type default))) (label "GND" (at 142.24 142.24 0) (effects (font (size 1 1)) (justify right bottom))) (wire (pts (xy 39.37 194.31) (xy 31.75 194.31)) (stroke (width 0) (type default))) (label "PD_ADC_X_NEG" (at 31.75 194.31 0) (effects (font (size 1 1)) (justify right bottom))) (wire (pts (xy 39.37 196.85) (xy 31.75 196.85)) (stroke (width 0) (type default))) (label "GND" (at 31.75 196.85 0) (effects (font (size 1 1)) (justify right bottom))) (wire (pts (xy 149.86 190.5) (xy 142.24 190.5)) (stroke (width 0) (type default))) (label "PD_ADC_X_NEG" (at 142.24 190.5 0) (effects (font (size 1 1)) (justify right bottom))) (wire (pts (xy 149.86 198.12) (xy 142.24 198.12)) (stroke (width 0) (type default))) (label "GND" (at 142.24 198.12 0) (effects (font (size 1 1)) (justify right bottom))) (wire (pts (xy 234.95 138.43) (xy 227.33 138.43)) (stroke (width 0) (type default))) (label "PD_ADC_Y_POS" (at 227.33 138.43 0) (effects (font (size 1 1)) (justify right bottom))) (wire (pts (xy 234.95 140.97) (xy 227.33 140.97)) (stroke (width 0) (type default))) (label "GND" (at 227.33 140.97 0) (effects (font (size 1 1)) (justify right bottom))) (wire (pts (xy 345.44 134.62) (xy 337.82 134.62)) (stroke (width 0) (type default))) (label "PD_ADC_Y_POS" (at 337.82 134.62 0) (effects (font (size 1 1)) (justify right bottom))) (wire (pts (xy 345.44 142.24) (xy 337.82 142.24)) (stroke (width 0) (type default))) (label "GND" (at 337.82 142.24 0) (effects (font (size 1 1)) (justify right bottom))) (wire (pts (xy 234.95 194.31) (xy 227.33 194.31)) (stroke (width 0) (type default))) (label "PD_ADC_Y_NEG" (at 227.33 194.31 0) (effects (font (size 1 1)) (justify right bottom))) (wire (pts (xy 234.95 196.85) (xy 227.33 196.85)) (stroke (width 0) (type default))) (label "GND" (at 227.33 196.85 0) (effects (font (size 1 1)) (justify right bottom))) (wire (pts (xy 345.44 190.5) (xy 337.82 190.5)) (stroke (width 0) (type default))) (label "PD_ADC_Y_NEG" (at 337.82 190.5 0) (effects (font (size 1 1)) (justify right bottom))) (wire (pts (xy 345.44 198.12) (xy 337.82 198.12)) (stroke (width 0) (type default))) (label "GND" (at 337.82 198.12 0) (effects (font (size 1 1)) (justify right bottom))) (text "CUBESAT - FOTODIODOS PASIVOS Y UART / REV 0.2-P" (at 25 17 0) (effects (font (size 1.8 1.8)) (justify left top))) (text "Sin AFE externos. Fotodiodos remotos: A/K provisionales. R1-R4 sin valor definitivo." (at 25 26 0) (effects (font (size 1.1 1.1)) (justify left top))) (text "Por canal: A -> ADC; K -> GND; R_LOAD entre ADC y GND. Modo fotovoltaico, sin bias externo." (at 25 107 0) (effects (font (size 1.1 1.1)) (justify left top))) (text "Medir polaridad, senal maxima y respuesta antes de conectar a STM32. R_LOAD debe montarse antes del uso." (at 25 113 0) (effects (font (size 1.1 1.1)) (justify left top))) (text "J7: UART pins 6/8/10 unchanged. Camera uses OPI pins 1/3/5/19/21/23/24. No connection to STM32 power or SPI." (at 25 245 0) (effects (font (size 1.1 1.1)) (justify left top))) (text "ADC debe permanecer entre 0 y VREF+ (~3.3 V). No hay amplificador ni limitador de tension." (at 25 252 0) (effects (font (size 1.1 1.1)) (justify left top))) (text "J7 aligned with supplied STEP model. Female socket on shield; mating pins on underside of Orange Pi. Check stack height." (at 25 259 0) (effects (font (size 1.1 1.1)) (justify left top))) (symbol (lib_id "PD_UART:MORPHO_CN7") (at 64.77 44.45 0) (unit 1) (in_bom yes) (on_board yes) (dnp no) (property "Reference" "J1" (at 64.77 34.290000000000006 0) (effects (font (size 1 1)))) (property "Value" "CN7 STACK INPUT" (at 64.77 38.1 0) (effects (font (size 1 1)))) (property "Footprint" "PD_UART:Morpho_2x19_PTH" (at 64.77 44.45 0) (effects (font (size 1 1)) (hide yes))) (pin "1") (pin "2") (pin "3") (pin "4") (pin "5") (pin "6") (pin "7") (pin "8") (pin "9") (pin "10") (pin "11") (pin "12") (pin "13") (pin "14") (pin "15") (pin "16") (pin "17") (pin "18") (pin "19") (pin "20") (pin "21") (pin "22") (pin "23") (pin "24") (pin "25") (pin "26") (pin "27") (pin "28") (pin "29") (pin "30") (pin "31") (pin "32") (pin "33") (pin "34") (pin "35") (pin "36") (pin "37") (pin "38")) (symbol (lib_id "PD_UART:MORPHO_CN10") (at 175.26 44.45 0) (unit 1) (in_bom yes) (on_board yes) (dnp no) (property "Reference" "J2" (at 175.26 34.290000000000006 0) (effects (font (size 1 1)))) (property "Value" "CN10 STACK INPUT" (at 175.26 38.1 0) (effects (font (size 1 1)))) (property "Footprint" "PD_UART:Morpho_2x19_PTH" (at 175.26 44.45 0) (effects (font (size 1 1)) (hide yes))) (pin "1") (pin "2") (pin "3") (pin "4") (pin "5") (pin "6") (pin "7") (pin "8") (pin "9") (pin "10") (pin "11") (pin "12") (pin "13") (pin "14") (pin "15") (pin "16") (pin "17") (pin "18") (pin "19") (pin "20") (pin "21") (pin "22") (pin "23") (pin "24") (pin "25") (pin "26") (pin "27") (pin "28") (pin "29") (pin "30") (pin "31") (pin "32") (pin "33") (pin "34") (pin "35") (pin "36") (pin "37") (pin "38")) (symbol (lib_id "PD_UART:ORANGE_PI_UART") (at 325.12 44.45 0) (unit 1) (in_bom yes) (on_board yes) (dnp no) (property "Reference" "J7" (at 325.12 34.290000000000006 0) (effects (font (size 1 1)))) (property "Value" "ORANGE PI GPIO26 / UART + CAMERA" (at 325.12 38.1 0) (effects (font (size 1 1)))) (property "Footprint" "PD_UART:OPI_GPIO_2x13_SOCKET" (at 325.12 44.45 0) (effects (font (size 1 1)) (hide yes))) (pin "1") (pin "2") (pin "3") (pin "4") (pin "5") (pin "6") (pin "7") (pin "8") (pin "9") (pin "10") (pin "11") (pin "12") (pin "13") (pin "14") (pin "15") (pin "16") (pin "17") (pin "18") (pin "19") (pin "20") (pin "21") (pin "22") (pin "23") (pin "24") (pin "25") (pin "26")) (symbol (lib_id "PD_UART:PD_X_POS") (at 59.69 138.43 0) (unit 1) (in_bom yes) (on_board yes) (dnp no) (property "Reference" "J3" (at 59.69 128.27 0) (effects (font (size 1 1)))) (property "Value" "J_PD_X_POS / A-K PROVISIONAL" (at 59.69 132.08 0) (effects (font (size 1 1)))) (property "Footprint" "PD_UART:PD_JST_XA_2" (at 59.69 138.43 0) (effects (font (size 1 1)) (hide yes))) (pin "1") (pin "2")) (symbol (lib_id "PD_UART:LOAD_X_POS") (at 149.86 138.43 0) (unit 1) (in_bom yes) (on_board yes) (dnp no) (property "Reference" "R1" (at 149.86 128.27 0) (effects (font (size 1 1)))) (property "Value" "R_LOAD TBD / FIT BEFORE USE" (at 149.86 132.08 0) (effects (font (size 1 1)))) (property "Footprint" "PD_UART:R_LOAD_THT" (at 149.86 138.43 0) (effects (font (size 1 1)) (hide yes))) (pin "1") (pin "2")) (symbol (lib_id "PD_UART:PD_X_NEG") (at 59.69 194.31 0) (unit 1) (in_bom yes) (on_board yes) (dnp no) (property "Reference" "J4" (at 59.69 184.15 0) (effects (font (size 1 1)))) (property "Value" "J_PD_X_NEG / A-K PROVISIONAL" (at 59.69 187.96 0) (effects (font (size 1 1)))) (property "Footprint" "PD_UART:PD_JST_XA_2" (at 59.69 194.31 0) (effects (font (size 1 1)) (hide yes))) (pin "1") (pin "2")) (symbol (lib_id "PD_UART:LOAD_X_NEG") (at 149.86 194.31 0) (unit 1) (in_bom yes) (on_board yes) (dnp no) (property "Reference" "R2" (at 149.86 184.15 0) (effects (font (size 1 1)))) (property "Value" "R_LOAD TBD / FIT BEFORE USE" (at 149.86 187.96 0) (effects (font (size 1 1)))) (property "Footprint" "PD_UART:R_LOAD_THT" (at 149.86 194.31 0) (effects (font (size 1 1)) (hide yes))) (pin "1") (pin "2")) (symbol (lib_id "PD_UART:PD_Y_POS") (at 255.27 138.43 0) (unit 1) (in_bom yes) (on_board yes) (dnp no) (property "Reference" "J5" (at 255.27 128.27 0) (effects (font (size 1 1)))) (property "Value" "J_PD_Y_POS / A-K PROVISIONAL" (at 255.27 132.08 0) (effects (font (size 1 1)))) (property "Footprint" "PD_UART:PD_JST_XA_2" (at 255.27 138.43 0) (effects (font (size 1 1)) (hide yes))) (pin "1") (pin "2")) (symbol (lib_id "PD_UART:LOAD_Y_POS") (at 345.44 138.43 0) (unit 1) (in_bom yes) (on_board yes) (dnp no) (property "Reference" "R3" (at 345.44 128.27 0) (effects (font (size 1 1)))) (property "Value" "R_LOAD TBD / FIT BEFORE USE" (at 345.44 132.08 0) (effects (font (size 1 1)))) (property "Footprint" "PD_UART:R_LOAD_THT" (at 345.44 138.43 0) (effects (font (size 1 1)) (hide yes))) (pin "1") (pin "2")) (symbol (lib_id "PD_UART:PD_Y_NEG") (at 255.27 194.31 0) (unit 1) (in_bom yes) (on_board yes) (dnp no) (property "Reference" "J6" (at 255.27 184.15 0) (effects (font (size 1 1)))) (property "Value" "J_PD_Y_NEG / A-K PROVISIONAL" (at 255.27 187.96 0) (effects (font (size 1 1)))) (property "Footprint" "PD_UART:PD_JST_XA_2" (at 255.27 194.31 0) (effects (font (size 1 1)) (hide yes))) (pin "1") (pin "2")) (symbol (lib_id "PD_UART:LOAD_Y_NEG") (at 345.44 194.31 0) (unit 1) (in_bom yes) (on_board yes) (dnp no) (property "Reference" "R4" (at 345.44 184.15 0) (effects (font (size 1 1)))) (property "Value" "R_LOAD TBD / FIT BEFORE USE" (at 345.44 187.96 0) (effects (font (size 1 1)))) (property "Footprint" "PD_UART:R_LOAD_THT" (at 345.44 194.31 0) (effects (font (size 1 1)) (hide yes))) (pin "1") (pin "2")) (no_connect (at 345.44 44.45)) (no_connect (at 345.44 46.99)) (wire (pts (xy 345.44 49.53) (xy 353.06 49.53)) (stroke (width 0) (type default))) (label "GND" (at 353.06 49.53 0) (effects (font (size 1 1)) (justify left bottom))) (no_connect (at 304.8 52.07)) (wire (pts (xy 345.44 52.07) (xy 353.06 52.07)) (stroke (width 0) (type default))) (label "STM32_USART1_RX" (at 353.06 52.07 0) (effects (font (size 1 1)) (justify left bottom))) (no_connect (at 304.8 54.61)) (wire (pts (xy 345.44 54.61) (xy 353.06 54.61)) (stroke (width 0) (type default))) (label "STM32_USART1_TX" (at 353.06 54.61 0) (effects (font (size 1 1)) (justify left bottom))) (no_connect (at 304.8 57.15)) (no_connect (at 345.44 57.15)) (no_connect (at 304.8 59.69)) (no_connect (at 345.44 59.69)) (no_connect (at 304.8 62.23)) (no_connect (at 345.44 62.23)) (no_connect (at 304.8 64.77)) (no_connect (at 345.44 64.77)) (no_connect (at 345.44 67.31)) (no_connect (at 345.44 69.85)) (no_connect (at 304.8 74.93)) (no_connect (at 345.44 74.93)) (wire (pts (xy 304.8 44.45) (xy 297.18 44.45)) (stroke (width 0) (type default))) (label "OPI_CAM_3V3" (at 297.18 44.45 0) (effects (font (size 1 1)) (justify right bottom))) (wire (pts (xy 304.8 46.99) (xy 297.18 46.99)) (stroke (width 0) (type default))) (label "OPI_CAM_SDA" (at 297.18 46.99 0) (effects (font (size 1 1)) (justify right bottom))) (wire (pts (xy 304.8 49.53) (xy 297.18 49.53)) (stroke (width 0) (type default))) (label "OPI_CAM_SCL" (at 297.18 49.53 0) (effects (font (size 1 1)) (justify right bottom))) (wire (pts (xy 304.8 67.31) (xy 297.18 67.31)) (stroke (width 0) (type default))) (label "OPI_CAM_MOSI" (at 297.18 67.31 0) (effects (font (size 1 1)) (justify right bottom))) (wire (pts (xy 304.8 69.85) (xy 297.18 69.85)) (stroke (width 0) (type default))) (label "OPI_CAM_MISO" (at 297.18 69.85 0) (effects (font (size 1 1)) (justify right bottom))) (wire (pts (xy 304.8 72.39) (xy 297.18 72.39)) (stroke (width 0) (type default))) (label "OPI_CAM_SCLK" (at 297.18 72.39 0) (effects (font (size 1 1)) (justify right bottom))) (wire (pts (xy 345.44 72.39) (xy 353.06 72.39)) (stroke (width 0) (type default))) (label "OPI_CAM_CS" (at 353.06 72.39 0) (effects (font (size 1 1)) (justify left bottom))) (wire (pts (xy 304.8 96.52) (xy 297.18 96.52)) (stroke (width 0) (type default))) (label "OPI_CAM_CS" (at 297.18 96.52 0) (effects (font (size 1 1)) (justify right bottom))) (wire (pts (xy 304.8 99.06) (xy 297.18 99.06)) (stroke (width 0) (type default))) (label "OPI_CAM_MOSI" (at 297.18 99.06 0) (effects (font (size 1 1)) (justify right bottom))) (wire (pts (xy 304.8 101.6) (xy 297.18 101.6)) (stroke (width 0) (type default))) (label "OPI_CAM_MISO" (at 297.18 101.6 0) (effects (font (size 1 1)) (justify right bottom))) (wire (pts (xy 304.8 104.14) (xy 297.18 104.14)) (stroke (width 0) (type default))) (label "OPI_CAM_SCLK" (at 297.18 104.14 0) (effects (font (size 1 1)) (justify right bottom))) (wire (pts (xy 304.8 106.68) (xy 297.18 106.68)) (stroke (width 0) (type default))) (label "GND" (at 297.18 106.68 0) (effects (font (size 1 1)) (justify right bottom))) (wire (pts (xy 304.8 109.22) (xy 297.18 109.22)) (stroke (width 0) (type default))) (label "OPI_CAM_3V3" (at 297.18 109.22 0) (effects (font (size 1 1)) (justify right bottom))) (wire (pts (xy 304.8 111.76) (xy 297.18 111.76)) (stroke (width 0) (type default))) (label "OPI_CAM_SDA" (at 297.18 111.76 0) (effects (font (size 1 1)) (justify right bottom))) (wire (pts (xy 304.8 114.3) (xy 297.18 114.3)) (stroke (width 0) (type default))) (label "OPI_CAM_SCL" (at 297.18 114.3 0) (effects (font (size 1 1)) (justify right bottom))) (symbol (lib_id "PD_UART:ARDUCAM_MINI_SPI") (at 325.12 96.52 0) (unit 1) (in_bom yes) (on_board yes) (dnp no) (property "Reference" "J8" (at 325.12 86.36 0) (effects (font (size 1 1)))) (property "Value" "ARDUCAM MINI / ORANGE PI" (at 325.12 90.17 0) (effects (font (size 1 1)))) (property "Footprint" "PD_UART:CAM_HEADER_1x08" (at 325.12 96.52 0) (effects (font (size 1 1)) (hide yes))) (pin "1") (pin "2") (pin "3") (pin "4") (pin "5") (pin "6") (pin "7") (pin "8")))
